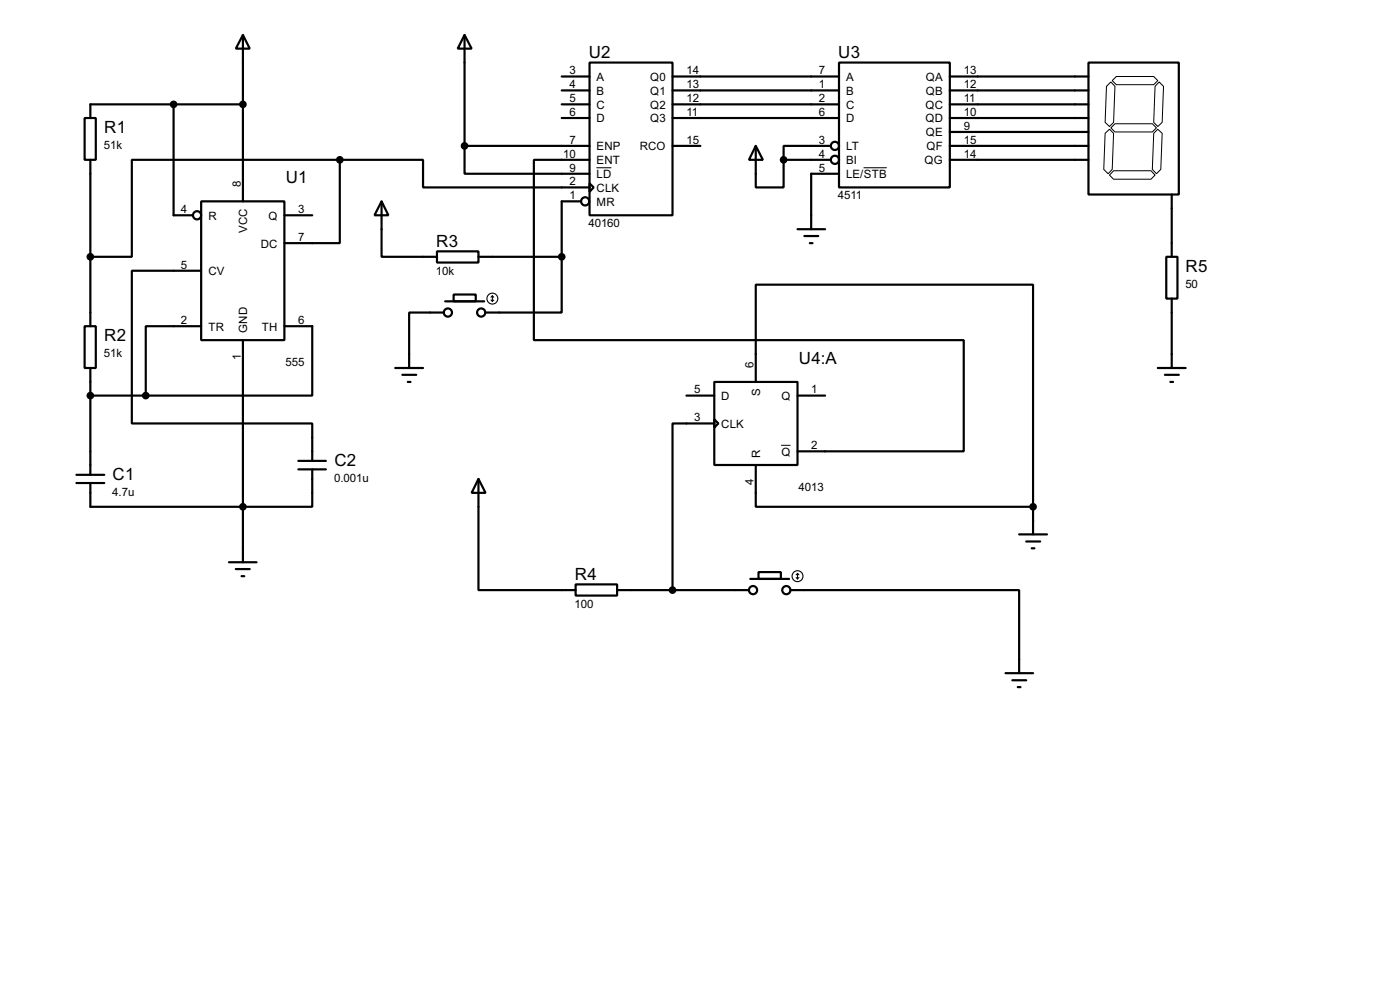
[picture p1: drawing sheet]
<svg xmlns="http://www.w3.org/2000/svg" width="256mm" height="180mm" viewBox="0 0 256 180" stroke-linecap="round" stroke-linejoin="round" font-family="sans-serif">
<g fill="none" stroke="#000" stroke-width=".4">
<path d="M31.8 19.1v20.3h3.6M44.5 6.4l1.3 2.5h-2.6zM44.5 6.4v30.5M44.5 19.1h-27.9v2.5M85.1 6.4l1.3 2.5h-2.5zM85.1 6.4v20.3M102.9 19.1h5.1M102.9 14h5.1M102.9 16.6h5.1M108 11.5h15.2v27.9h-15.2zM123.2 19.1h30.5M123.2 14h30.5"/>
<path d="M123.2 16.6h30.5M153.7 11.5h20.3v22.8h-20.3zM174 19.1h25.4M174 14h25.4M174 16.6h25.4M199.4 11.5h16.6v24.1h-16.6zM15.5 21.6h2.1v7.7h-2.1zM16.6 29.3v30.4M36.9 36.9h15.2v25.4h-15.2zM52.1 39.4h5.1M62.3 29.3v15.2h-10.2M62.3 29.3h-38.1v17.7h-7.6"/>
<path d="M62.3 29.3h15.2v5h30.5M69.9 36.9l1.3 2.5h-2.6zM69.9 36.9v10.1h10.2M85.1 26.7v5.1h22.9M85.1 26.7h22.9M102.9 21.6h5.1M106.5 36.9h-3.6v10.1M108 33.6l.8 .7-.8 .8zM108 29.3h-10.2v33h78.8v20.3h-30.5M123.2 26.7h5.1M123.2 21.6h30.5M138.5 26.7l1.3 2.6h-2.6z"/>
<path d="M138.5 26.7v7.6h5.1v-5M143.6 29.3h8.6M152.2 26.7h-8.6v2.6M153.7 31.8h-5.1v10.2M174 26.7h25.4M174 21.6h25.4M174 29.3h25.4M174 24.2h25.4M214.7 35.6v11.4M15.5 59.7h2.1v7.7h-2.1zM36.9 59.7h-10.2v12.7M36.9 49.6h-12.7v27.9h33v6.9"/>
<path d="M52.1 59.7h5.1v12.7h-30.5M80.1 46h7.6v2.1h-7.6zM81.3 57.2h-6.3v10.2M81.6 55.2h7.1M83.1 53.9h4.1v1.3h-4.1zM87.7 47h15.2M102.9 47v10.2h-13.9M146.1 42h5.1M147.4 43.2h2.5M148.4 44.5h.5M213.7 47h2v7.7h-2zM214.7 54.7v12.7"/>
<path d="M16.6 72.4h10.1M16.6 67.4v19.5M44.5 62.3v40.6M72.4 67.4h5.1M73.7 68.6h2.6M74.7 69.9h.5M125.8 72.4h5.1M130.9 69.9h15.2v15.2h-15.2zM130.9 76.8l.7 .7-.7 .8zM130.9 77.5h-7.7v30.5M138.5 69.9v-17.8h50.8v40.7M146.1 72.4h5.1"/>
<path d="M212.1 67.4h5.1M213.4 68.6h2.6M214.4 69.9h.5M14 86.9h5.1M14 88.4h5.1M54.7 85.9h5M54.7 84.4h5M57.2 85.9v6.9h-40.6v-4.4M87.7 87.7l1.3 2.5h-2.6zM87.7 87.7v20.3h17.8M138.5 85.1v7.7h50.8M186.7 97.8h5.1"/>
<path d="M188 99.1h2.6M189.3 92.8v5M42 102.9h5M43.2 104.2h2.6M44.3 105.5h.5M105.5 107h7.6v2h-7.6zM113.1 108h24.1M137.5 106h7.1M139 104.7h4.1v1.3h-4.1zM144.8 108h41.9v15.2M189 100.4h.5M184.2 123.2h5.1"/>
<path d="M185.5 124.5h2.5M186.5 125.8h.5"/>
<circle cx="36.1" cy="39.4" r=".75"/>
<circle cx="107.2" cy="36.9" r=".75"/>
<circle cx="152.9" cy="26.7" r=".75"/>
<circle cx="152.9" cy="29.3" r=".75"/>
<circle cx="82" cy="57.2" r=".75"/>
<circle cx="88.1" cy="57.2" r=".75"/>
<circle cx="137.9" cy="108" r=".75"/>
<circle cx="144" cy="108" r=".75"/>
</g>
<g fill="#000" stroke="#000" stroke-width=".4">
<circle cx="31.8" cy="19.1" r=".5"/>
<circle cx="44.5" cy="19.1" r=".5"/>
<circle cx="62.2" cy="29.3" r=".5"/>
<circle cx="85.1" cy="26.7" r=".5"/>
<circle cx="143.5" cy="29.3" r=".5"/>
<circle cx="16.5" cy="47" r=".5"/>
<circle cx="102.9" cy="47" r=".5"/>
<circle cx="16.5" cy="72.4" r=".5"/>
<circle cx="26.7" cy="72.4" r=".5"/>
<circle cx="44.5" cy="92.8" r=".5"/>
<circle cx="189.2" cy="92.8" r=".5"/>
<circle cx="123.2" cy="108" r=".5"/>
</g>
<path d="M203.5 15l.8 .8-.3 6.6-.7 .8-.8-.8 .2-6.6zM203.8 14.8l.7-.8h6.9l.7 .8-.7 .7h-6.9zM212.4 15l.8 .8-.3 6.6-.8 .8-.7-.8 .2-6.6zM109.3 30.7h2.7M158.2 30.7h4.3M202.5 24.4l.8-.7 .7 .7-.2 6.6-.8 .8-.8-.8zM203.5 23.4l.8-.7h6.8l.8 .7-.8 .8h-6.8zM204 31.3h6.9l.7 .8-.7 .7h-6.9l-.7-.7zM212.1 23.7l.8 .7-.2 6.6-.8 .8-.8-.8 .3-6.6zM143.1 81.5h1.7" fill="none" stroke="#000" stroke-width=".18"/>
<g fill="none" stroke="#000" stroke-width=".2">
<path d="M90 54.9l.2 .3M90.2 54.2v1M90.2 54.2l-.2 .2M90.2 54.2l.3 .2M90.5 54.9l-.3 .3M145.9 105.7l.2 .3M146.1 105v1M146.1 105l-.2 .2M146.1 105l.3 .2M146.4 105.7l-.3 .3"/>
<circle cx="90.2" cy="54.7" r="1"/>
<circle cx="146.1" cy="105.5" r="1"/>
</g>
<g font-size="3.5">
<text x="107.9" y="10.6">U2</text>
<text x="153.6" y="10.6">U3</text>
<text x="19.1" y="24.3">R1</text>
<text x="52.4" y="33.5">U1</text>
<text x="79.9" y="45.2">R3</text>
<text x="217.2" y="49.7">R5</text>
<text x="19.1" y="62.4">R2</text>
<text x="146.4" y="66.6">U4:A</text>
<text x="20.6" y="87.8">C1</text>
<text x="61.3" y="85.3">C2</text>
<text x="105.3" y="106.2">R4</text>
</g>
<g font-size="2.4">
<text x="104.3" y="13.6">3</text>
<text x="104.3" y="16.2">4</text>
<text x="109.3" y="14.8">A</text>
<text x="109.3" y="17.3">B</text>
<text x="119.1" y="14.8">Q0</text>
<text x="119.1" y="17.3">Q1</text>
<text x="125.8" y="13.6">14</text>
<text x="125.8" y="16.2">13</text>
<text x="150" y="13.6">7</text>
<text x="150" y="16.2">1</text>
<text x="155" y="14.8">A</text>
<text x="155" y="17.3">B</text>
<text x="169.6" y="14.8">QA</text>
<text x="169.6" y="17.3">QB</text>
<text x="176.6" y="13.6">13</text>
<text x="176.6" y="16.2">12</text>
<text x="104.3" y="18.7">5</text>
<text x="104.3" y="21.2">6</text>
<text x="109.3" y="19.9">C</text>
<text x="109.3" y="22.4">D</text>
<text x="119.1" y="19.9">Q2</text>
<text x="119.1" y="22.4">Q3</text>
<text x="125.8" y="18.7">12</text>
<text x="125.8" y="21.2">11</text>
<text x="150" y="18.7">2</text>
<text x="150" y="21.2">6</text>
<text x="155" y="19.9">C</text>
<text x="155" y="22.4">D</text>
<text x="169.5" y="19.9">QC</text>
<text x="169.5" y="22.4">QD</text>
<text x="176.6" y="18.7">11</text>
<text x="176.6" y="21.2">10</text>
<text x="176.6" y="23.8">9</text>
<text x="19.1" y="27.2">51k</text>
<text x="103.2" y="28.9">10</text>
<text x="104.3" y="26.3">7</text>
<text x="109.3" y="27.5">ENP</text>
<text x="117.2" y="27.5">RCO</text>
<text x="125.8" y="26.3">15</text>
<text x="150" y="26.3">3</text>
<text x="150" y="28.9">4</text>
<text x="155" y="27.5">LT</text>
<text x="169.6" y="25">QE</text>
<text x="169.7" y="27.5">QF</text>
<text x="176.6" y="26.3">15</text>
<text x="176.6" y="28.9">14</text>
<text x="44.1" y="34.3" transform="rotate(-90 44.1 34.3)">8</text>
<text x="104.3" y="31.4">9</text>
<text x="104.3" y="33.9">2</text>
<text x="109.3" y="30">ENT</text>
<text x="109.3" y="32.6">LD</text>
<text x="109.3" y="35.1">CLK</text>
<text x="150" y="31.4">5</text>
<text x="155" y="30">BI</text>
<text x="155" y="32.6">LE/STB</text>
<text x="169.4" y="30">QG</text>
<text x="33.2" y="39">4</text>
<text x="38.2" y="40.2">R</text>
<text x="49.2" y="40.2">Q</text>
<text x="54.7" y="39">3</text>
<text x="104.3" y="36.5">1</text>
<text x="107.8" y="41.6">40160</text>
<text x="109.3" y="37.7">MR</text>
<text x="153.5" y="36.5">4511</text>
<text x="45.3" y="42.7" transform="rotate(-90 45.3 42.7)">VCC</text>
<text x="47.8" y="45.3">DC</text>
<text x="54.7" y="44.1">7</text>
<text x="33.2" y="49.2">5</text>
<text x="38.2" y="50.4">CV</text>
<text x="79.9" y="50.3">10k</text>
<text x="217.2" y="52.6">50</text>
<text x="33.2" y="59.3">2</text>
<text x="54.7" y="59.3">6</text>
<text x="19.1" y="65.4">51k</text>
<text x="38.2" y="60.5">TR</text>
<text x="44.1" y="66" transform="rotate(-90 44.1 66)">1</text>
<text x="45.3" y="61" transform="rotate(-90 45.3 61)">GND</text>
<text x="48" y="60.5">TH</text>
<text x="52.3" y="67">555</text>
<text x="127.2" y="72">5</text>
<text x="138.1" y="67.4" transform="rotate(-90 138.1 67.4)">6</text>
<text x="148.6" y="72">1</text>
<text x="127.2" y="77.1">3</text>
<text x="132.1" y="73.2">D</text>
<text x="139.3" y="72.6" transform="rotate(-90 139.3 72.6)">S</text>
<text x="143.1" y="73.2">Q</text>
<text x="132.1" y="78.3">CLK</text>
<text x="139.3" y="83.8" transform="rotate(-90 139.3 83.8)">R</text>
<text x="143.1" y="83.4">Q</text>
<text x="148.6" y="82.2">2</text>
<text x="61.2" y="88.2">0.001u</text>
<text x="138.1" y="88.8" transform="rotate(-90 138.1 88.8)">4</text>
<text x="146.3" y="89.9">4013</text>
<text x="20.6" y="90.8">4.7u</text>
<text x="105.3" y="111.2">100</text>
</g>
</svg>
